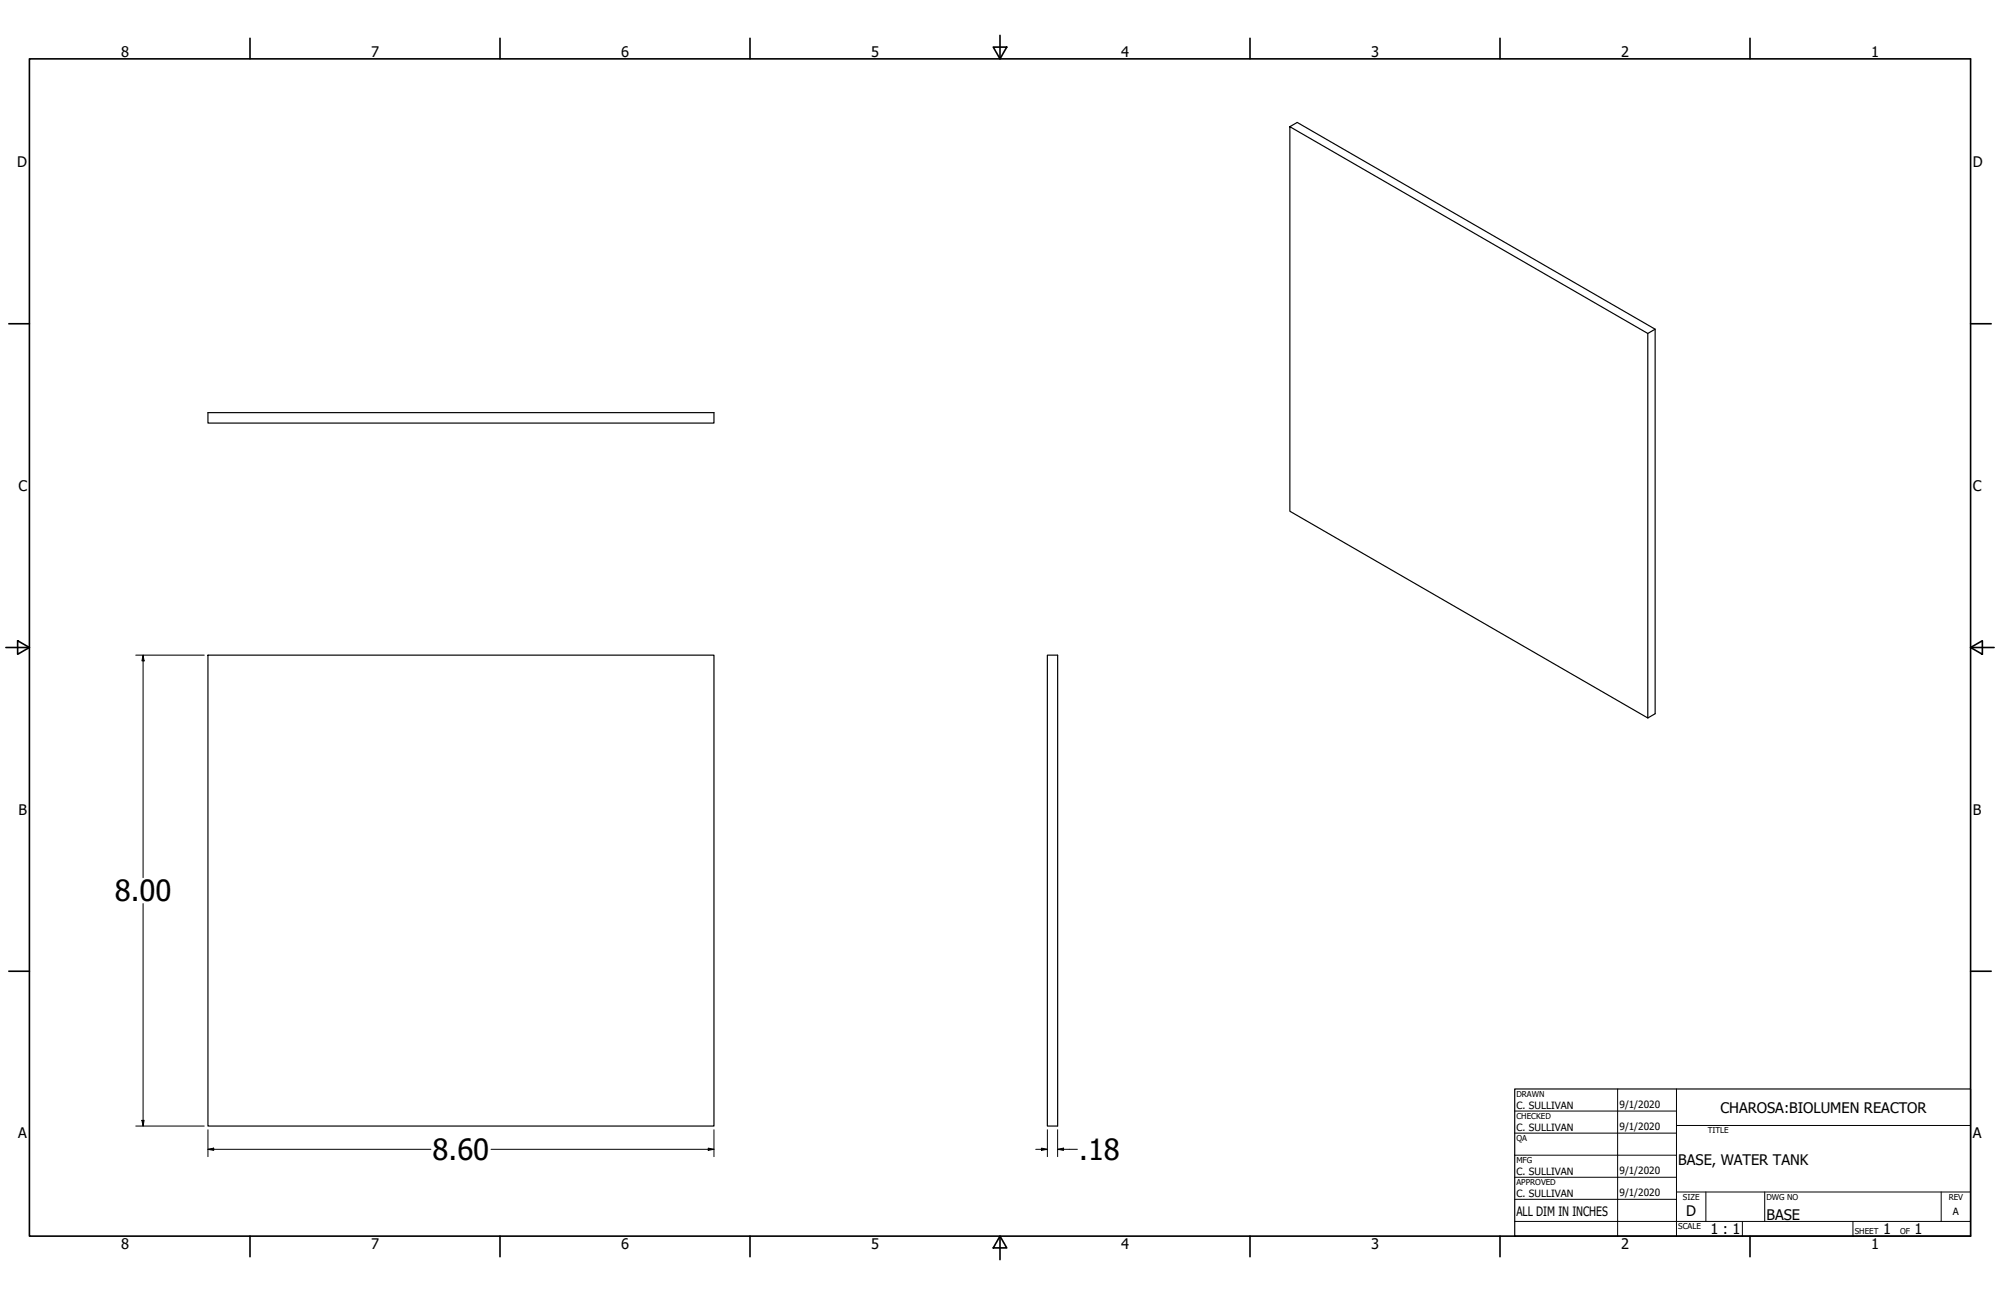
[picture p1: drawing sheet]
<svg xmlns="http://www.w3.org/2000/svg" width="864mm" height="559mm" viewBox="0 0 864 559" stroke-linecap="round" stroke-linejoin="round" font-family="sans-serif">
<!-- layer: Visible (ANSI) -->
<path d="M557 54.7v165.9l154.5 89.2v-165.9l-154.5-89.2 3.1-1.9 154.6 89.2v166l-3.2 1.8M714.7 142l-3.2 1.9M89.8 178.1h218.5v4.5h-218.5zM89.8 282.7h218.5v203.2h-218.5zM452.2 282.7h4.5v203.2h-4.5z" fill="none" stroke="#000" stroke-width=".51"/>
<!-- layer: Title (ANSI) -->
<g fill="none" stroke="#000" stroke-width=".43">
<path d="M654 479.4h69.9M698.5 469.9v63.5M723.9 469.9v63.5M654 488.9h69.9M654 498.5h69.9M723.9 485.6h127M654 508h69.9M654 517.5h69.9M723.9 514.3h127M736.6 514.3v12.7M762 514.3v12.7M838.2 514.3v12.7"/>
<path d="M654 527h196.9M752.3 527v6.4M800.1 527v6.4"/>
</g>
<path d="M654 469.9h196.9v63.5h-196.9z" fill="none" stroke="#000" stroke-width=".51"/>
<!-- layer: Border (ANSI) -->
<g fill="none" stroke="#000" stroke-width=".7">
<path d="M107.9 16.5v8.9M215.9 16.5v8.9M323.8 16.5v8.9M431.8 15.2v10.2M539.8 16.5v8.9M647.7 16.5v8.9M755.6 16.5v8.9M12.7 25.4h838.2v508h-838.2zM428.9 20.3h5.8l-2.9 5.1zM3.8 139.7h8.9M850.9 139.7h8.9M2.5 279.4h10.2"/>
<path d="M7.6 276.5l5.1 2.9-5.1 2.9zM850.9 279.4l5.1-2.9v5.8zM850.9 279.4h10.2M3.8 419.1h8.9M850.9 419.1h8.9M107.9 533.4v8.9M215.9 533.4v8.9M323.8 533.4v8.9M431.8 533.4l2.9 5.1h-5.8zM431.8 533.4v10.2M539.8 533.4v8.9M647.7 533.4v8.9"/>
<path d="M755.6 533.4v8.9"/>
</g>
<!-- layer: Dimension (ANSI) -->
<g fill="none" stroke="#000" stroke-width=".43">
<path d="M58.6 282.7h29.6M61.8 282.7l.4 2.5h-.9zM61.8 282.7v96M61.8 389.9v96M58.6 485.9h29.6M61.3 483.4h.9l-.4 2.5zM89.8 495.9l2.5-.5v1zM89.8 495.9h96.3M89.8 487.5v11.6M212 495.9h96.3M305.8 495.4l2.5 .5-2.5 .5zM308.3 487.5v11.6"/>
<path d="M447.2 495.9h5M449.7 495.4l2.5 .5-2.5 .5zM452.2 487.5v11.6M456.7 495.9l2.5-.5v1zM456.7 495.9h8.5M456.7 487.5v11.6"/>
</g>
<g fill="#000">
<path d="M61.8 282.7l.4 2.5h-.9z" fill-rule="evenodd"/>
<path d="M61.3 483.4h.9l-.4 2.5z" fill-rule="evenodd"/>
<path d="M89.8 495.9l2.5-.5v1z" fill-rule="evenodd"/>
<path d="M305.8 495.4l2.5 .5-2.5 .5z" fill-rule="evenodd"/>
<path d="M449.7 495.4l2.5 .5-2.5 .5z" fill-rule="evenodd"/>
<path d="M456.7 495.9l2.5-.5v1z" fill-rule="evenodd"/>
</g>
<g font-size="12.6">
<text x="49.6" y="388.9">8.00</text>
<text x="186.8" y="500.5">8.60</text>
<text x="466" y="500.5">.18</text>
</g>
<g font-size="6.3">
<text x="52.3" y="24.4">8</text>
<text x="160.2" y="24.4">7</text>
<text x="268.2" y="24.4">6</text>
<text x="376.1" y="24.4">5</text>
<text x="484.1" y="24.4">4</text>
<text x="592" y="24.4">3</text>
<text x="700" y="24.4">2</text>
<text x="807.9" y="24.4">1</text>
<text x="7.4" y="72.1">D</text>
<text x="851.9" y="72.1">D</text>
<text x="7.9" y="211.9">C</text>
<text x="851.9" y="211.9">C</text>
<text x="8" y="351.5">B</text>
<text x="851.9" y="351.5">B</text>
<text x="742.9" y="480.1">CHAROSA:BIOLUMEN REACTOR</text>
<text x="7.9" y="491.2">A</text>
<text x="851.9" y="491.2">A</text>
<text x="724.7" y="502.9">BASE, WATER TANK</text>
<text x="728.1" y="524.9">D</text>
<text x="762.8" y="526.2">BASE</text>
<text x="738.6" y="532.6">1 : 1</text>
<text x="813.1" y="532.6">1</text>
<text x="826.7" y="532.6">1</text>
<text x="52.3" y="539.1">8</text>
<text x="160.2" y="539">7</text>
<text x="268.2" y="539.1">6</text>
<text x="376.1" y="539">5</text>
<text x="484.1" y="539">4</text>
<text x="592" y="539.1">3</text>
<text x="700" y="539.1">2</text>
<text x="807.9" y="539">1</text>
</g>
<text font-size="5.6" x="654.8" y="524.8">ALL DIM IN INCHES</text>
<g font-size="4.3">
<text x="654.8" y="478.6">C. SULLIVAN</text>
<text x="699.3" y="478">9/1/2020</text>
<text x="654.8" y="488.1">C. SULLIVAN</text>
<text x="699.3" y="487.5">9/1/2020</text>
<text x="654.8" y="507.2">C. SULLIVAN</text>
<text x="699.3" y="506.5">9/1/2020</text>
<text x="654.8" y="516.7">C. SULLIVAN</text>
<text x="699.3" y="516.1">9/1/2020</text>
<text x="843.2" y="524.2">A</text>
</g>
<g font-size="3.5">
<text x="654.8" y="473.2">DRAWN</text>
<text x="654.8" y="482.8">CHECKED</text>
<text x="737.4" y="488.9">TITLE</text>
<text x="654.8" y="492.3">QA</text>
<text x="654.8" y="501.8">MFG</text>
<text x="654.8" y="511.4">APPROVED</text>
<text x="726.7" y="517.7">SIZE</text>
<text x="762.8" y="517.7">DWG NO</text>
<text x="841.4" y="517.7">REV</text>
<text x="724.7" y="530.4">SCALE</text>
<text x="800.9" y="532.6">SHEET</text>
<text x="820.4" y="532.6">OF</text>
</g>
</svg>
